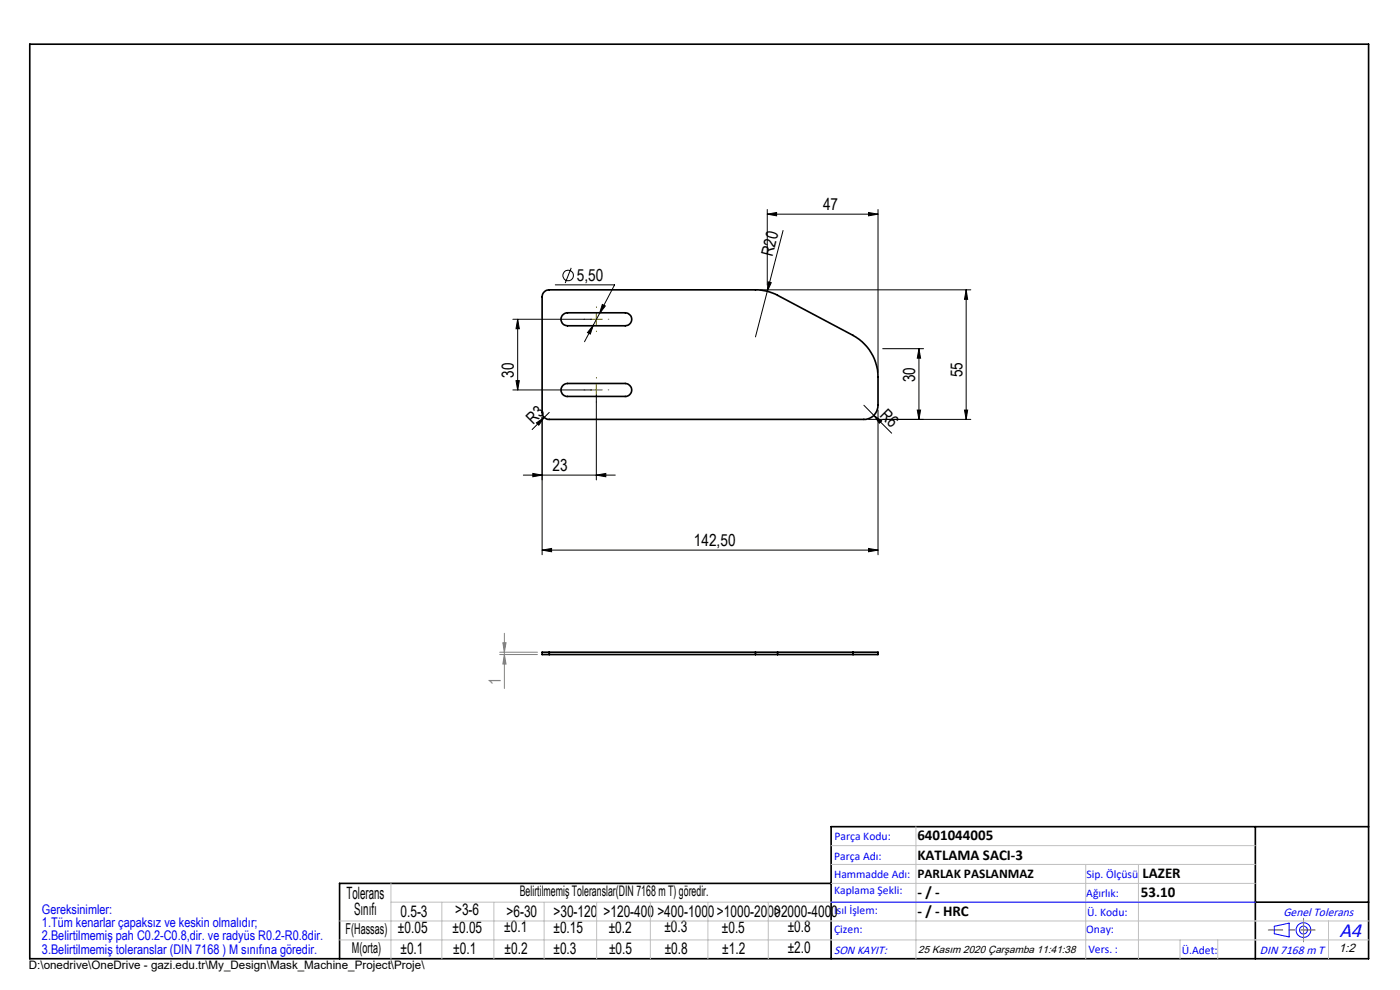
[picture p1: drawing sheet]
<svg xmlns="http://www.w3.org/2000/svg" width="297mm" height="210mm" viewBox="0 0 297 210" stroke-linecap="round" stroke-linejoin="round" font-family="sans-serif">
<g fill="none" stroke="#000" stroke-width=".21">
<path d="M121.2 56.8l-1.3 3.2M162.8 45.4l1.9-.3v.7zM162.8 44.4v16.1M162.8 45.4h23.5M162.9 59.8l.7 .2-.8 1.8zM166.1 48.9l-5.8 22.6M184.3 45.1l2 .3-2 .4zM186.3 44.4v34.6M108.8 67.7h16.7M109.8 67.7l.4 2h-.7zM109.8 67.7v15M117.8 60.4h12.6l-3.2 6.1"/>
<path d="M125.9 69l-.7 1.9-.6-.4zM125.9 69l-1.9 3.5M127.2 66.5l-1.3 2.5M127.8 64.6l.6 .3-1.2 1.6zM161.3 61.5h44.7M187.3 74h8.6M194.9 74l.4 2h-.7zM194.9 74v15M205 61.5l.3 2h-.7zM205 61.5v27.5M108.8 82.7h16.7M109.5 80.7h.7l-.4 2z"/>
<path d="M113.8 89.7l1.7-1.2-1.2 1.7zM115 88.5v29.2M116.5 87.5l-3.6 3.6M126.5 83.7v18.1M183.3 86l2.1 2.1M184.3 89h21.7M185.4 88.1l1.6 1.2-.5 .5zM185.4 88.1l3.8 3.8M186.3 87v30.7M194.6 87h.7l-.4 2zM204.6 87h.7l-.3 2zM111 100.8h19.5"/>
<path d="M113 100.4l2 .4-2 .3zM115 116.7l2-.4v.7zM115 116.7h71.3M126.5 100.8l2-.4v.7zM184.3 116.3l2 .4-2 .3z"/>
<circle cx="120.5" cy="58.4" r="1.13"/>
</g>
<g fill="none" stroke="#00f" stroke-width=".21">
<path d="M176.3 191.4h90M270.3 196.5l3.2-.7v2.9l-3.2-.6z"/>
<circle cx="276.5" cy="197.3" r="1.57"/>
<circle cx="276.5" cy="197.3" r=".83"/>
</g>
<path d="M106 138.8h8M106 138.4h8M106.7 136.3h.7l-.4 2.1zM107 138.8l.4 2.1h-.7zM107 134.3v11.7" fill="none" stroke="#808080" stroke-width=".21"/>
<path d="M124 67.7h-.1M126.5 65.2v-.1M126.5 70.2v.1M129 67.7h.2M124 82.7h-.1M126.5 80.2v-.1M126.5 85.2v.1M129 82.7h.2" fill="none" stroke="#808000" stroke-width=".21" stroke-dasharray="15.2 1.3 1.3 1.3"/>
<path d="M125.3 67.7h2.5M126.5 66.5v2.5M125.3 82.7h2.5M126.5 81.5v2.5" fill="none" stroke="#808000" stroke-width=".21"/>
<path d="M6.3 9.4h284v194h-284zM266.3 175.4v28M290.3 175.4h-114v28M176.3 187.4h-104.3v16M266.3 191.4h24" fill="none" stroke="#000" stroke-width=".35"/>
<path d="M279 197.3h-9.9" fill="none" stroke="#f00" stroke-width=".21" stroke-dasharray="15.2 1.3 1.3 1.3" stroke-dashoffset="12.2"/>
<path d="M276.5 197.3v2.5M276.5 197.3v-2.5" fill="none" stroke="#808080" stroke-width=".21" stroke-dasharray="15.2 1.3 1.3 1.3"/>
<g fill="none" stroke="#c0c0c0" stroke-width=".21">
<path d="M176.3 179.4h90M194.3 175.4v28M72 199.4h218.3M72 195.4h218.3M82.9 187.4v16M82.9 191.4h183.4M93.7 191.4v12M104.8 191.4v12M115.4 191.4v12M126.6 191.4v12M138 191.4v12M150.2 191.4v12"/>
<path d="M163 191.4v12M176.3 183.4h90M176.3 187.4h90M230.3 183.4v20M241.5 183.4v20M250.3 199.4v4M258.3 199.4v4M281.8 195.4v8"/>
</g>
<g fill="#000">
<path d="M162.9 59.8l.7 .2-.8 1.8zM113.8 89.7l1.7-1.2-1.2 1.7zM185.4 88.1l1.6 1.2-.5 .5z"/>
<path d="M162.8 45.4l1.9-.3v.7zM184.3 45.1l2 .3-2 .4z"/>
<path d="M125.9 69l-1.3 1.5 .6 .4zM127.8 64.6l-.6 1.9 1.2-1.6z"/>
<path d="M205 61.5l.3 2h-.7zM204.6 87h.7l-.3 2zM109.8 67.7l.4 2h-.7zM109.5 80.7h.7l-.4 2z"/>
<path d="M194.6 87h.7l-.4 2zM194.9 74l.4 2h-.7z"/>
<path d="M126.5 100.8l2-.4v.7zM113 100.4l2 .4-2 .3z"/>
<path d="M184.3 116.3l2 .4-2 .3zM115 116.7l2-.4v.7z"/>
</g>
<path d="M107 138.8l.4 2.1h-.7zM106.7 136.3h.7l-.4 2.1z" fill="#808080"/>
<g fill="none" stroke="#000" stroke-width=".35">
<path d="M115.5 61.9l.4-.3 .6-.1h43.8a9.5 9.5 0 0 1 4.7 1.1l16 8.5a10.2 10.2 0 0 1 5.3 8.9v6a3 3 0 0 1-3 3h-66.8a1.51 1.51 0 0 1-1.5-1.5v-24.5l.1-.6zM119.2 66.9l.7-.4 .5-.2h12.2a1.38 1.38 0 0 1 1.4 1.4 1.38 1.38 0 0 1-1.4 1.4h-12.2a1.38 1.38 0 0 1-1.2-2.2zM119.4 81.8l.5-.4 .5-.1h12.2a1.38 1.38 0 0 1 1.4 1.4 1.38 1.38 0 0 1-1.4 1.4h-12.2a1.37 1.37 0 0 1-1.3-.8 1.37 1.37 0 0 1 .3-1.5zM116.5 138.4h-1.5v.4h1.5M116.5 138.4v.4M116.5 138.8h43.8M116.5 138.4h43.8M160.3 138.8h4.7M160.3 138.4h4.7M160.3 138.4v.4M165 138.8h16M165 138.4h16"/>
<path d="M165 138.4v.4M181 138.4h5.3v.4h-5.3M181 138.4v.4"/>
</g>
<text font-size="4.4" fill="#00f" x="284.2" y="198.7">A4</text>
<g font-size="3.6">
<text x="73.5" y="190.7">Tolerans</text>
<text x="75.1" y="194.1">Sınıfı</text>
</g>
<g font-size="3.5">
<text x="174.6" y="44.6">47</text>
<text x="122.4" y="59.6">5,50</text>
<text x="163.9" y="54.6" transform="rotate(-75 163.9 54.6)">R20</text>
<text x="109" y="80.2" transform="rotate(-90 109 80.2)">30</text>
<text x="194.2" y="81.1" transform="rotate(-90 194.2 81.1)">30</text>
<text x="204.2" y="80" transform="rotate(-90 204.2 80)">55</text>
<text x="186.5" y="88.2" transform="rotate(45 186.5 88.2)">R6</text>
<text x="113.1" y="90.2" transform="rotate(-45 113.1 90.2)">R3</text>
<text x="117.2" y="100">23</text>
<text x="147.2" y="115.9">142,50</text>
</g>
<text font-size="3.5" fill="#808080" x="106.2" y="145.2" transform="rotate(-90 106.2 145.2)">1</text>
<g font-size="3.4">
<text x="84.4" y="198">±0.05</text>
<text x="85" y="194.4">0.5-3</text>
<text x="96" y="197.8">±0.05</text>
<text x="96.5" y="194.2">&gt;3-6</text>
<text x="107" y="197.8">±0.1</text>
<text x="107.5" y="194.5">&gt;6-30</text>
<text x="117.4" y="194.5">&gt;30-120</text>
<text x="117.4" y="197.9">±0.15</text>
<text x="128" y="194.5">&gt;120-400</text>
<text x="129.1" y="197.8">±0.2</text>
<text x="139.5" y="194.5">&gt;400-1000&gt;1000-2000&gt;2000-4000</text>
<text x="140.9" y="197.8">±0.3</text>
<text x="153.1" y="197.8">±0.5</text>
<text x="167.1" y="197.7">±0.8</text>
<text x="85" y="202.3">±0.1</text>
<text x="96.2" y="202.3">±0.1</text>
<text x="107" y="202.3">±0.2</text>
<text x="117.4" y="202.4">±0.3</text>
<text x="129.2" y="202.3">±0.5</text>
<text x="141" y="202.3">±0.8</text>
<text x="153.2" y="202.3">±1.2</text>
<text x="167.1" y="202.2">±2.0</text>
</g>
<g font-size="3.2">
<text x="194.6" y="178.2">6401044005</text>
<text x="194.6" y="182.4">KATLAMA SACI-3</text>
<text x="194.6" y="190.2">- / -</text>
<text x="242" y="190.2">53.10</text>
<text x="242.4" y="186.2">LAZER</text>
<text x="194.6" y="194.3">- / - HRC</text>
<text x="73.3" y="198.1">F(Hassas)</text>
<text x="74.7" y="202.2">M(orta)</text>
</g>
<text font-size="3.1" x="110.3" y="190.1">Belirtilmemiş Toleranslar(DIN 7168 m T) göredir.</text>
<text font-size="2.8" x="194.6" y="186.2">PARLAK PASLANMAZ</text>
<g font-size="2.8" fill="#0000e8">
<text x="8.9" y="193.8">Gereksinimler:</text>
<text x="8.9" y="196.6">1.Tüm kenarlar çapaksız ve keskin olmalıdır;</text>
<text x="8.9" y="199.5">2.Belirtilmemiş pah C0.2-C0.8,dir. ve radyüs R0.2-R0.8dir.</text>
<text x="8.9" y="202.3">3.Belirtilmemiş toleranslar (DIN 7168 ) M sınıfına göredir.</text>
</g>
<g font-size="2.6" fill="#00f">
<text x="272.3" y="194.3">Genel Tolerans</text>
<text x="176.9" y="202.3">SON KAYIT:</text>
<text x="267.3" y="202.4">DIN 7168 m T</text>
</g>
<text font-size="2.6" x="284" y="202">1:2</text>
<g font-size="2.5" fill="#00f">
<text x="177" y="178.2">Parça Kodu:</text>
<text x="177" y="182.4">Parça Adı:</text>
<text x="176.9" y="186.2">Hammadde Adı:</text>
<text x="177" y="189.7">Kaplama Şekli:</text>
<text x="230.5" y="190.2">Ağırlık:</text>
<text x="230.5" y="186.2">Sip. Ölçüsü</text>
<text x="176.9" y="193.9">Isıl İşlem:</text>
<text x="177" y="197.8">Çizen:</text>
<text x="230.4" y="197.8">Onay:</text>
<text x="230.6" y="194.3">Ü. Kodu:</text>
<text x="230.9" y="202.1">Vers. :</text>
<text x="250.7" y="202.4">Ü.Adet:</text>
</g>
<text font-size="2.5" x="6.1" y="205.5">D:\onedrive\OneDrive - gazi.edu.tr\My_Design\Mask_Machine_Project\Proje\</text>
<text font-size="2.2" x="194.8" y="202.1">25 Kasım 2020 Çarşamba 11:41:38</text>
</svg>
